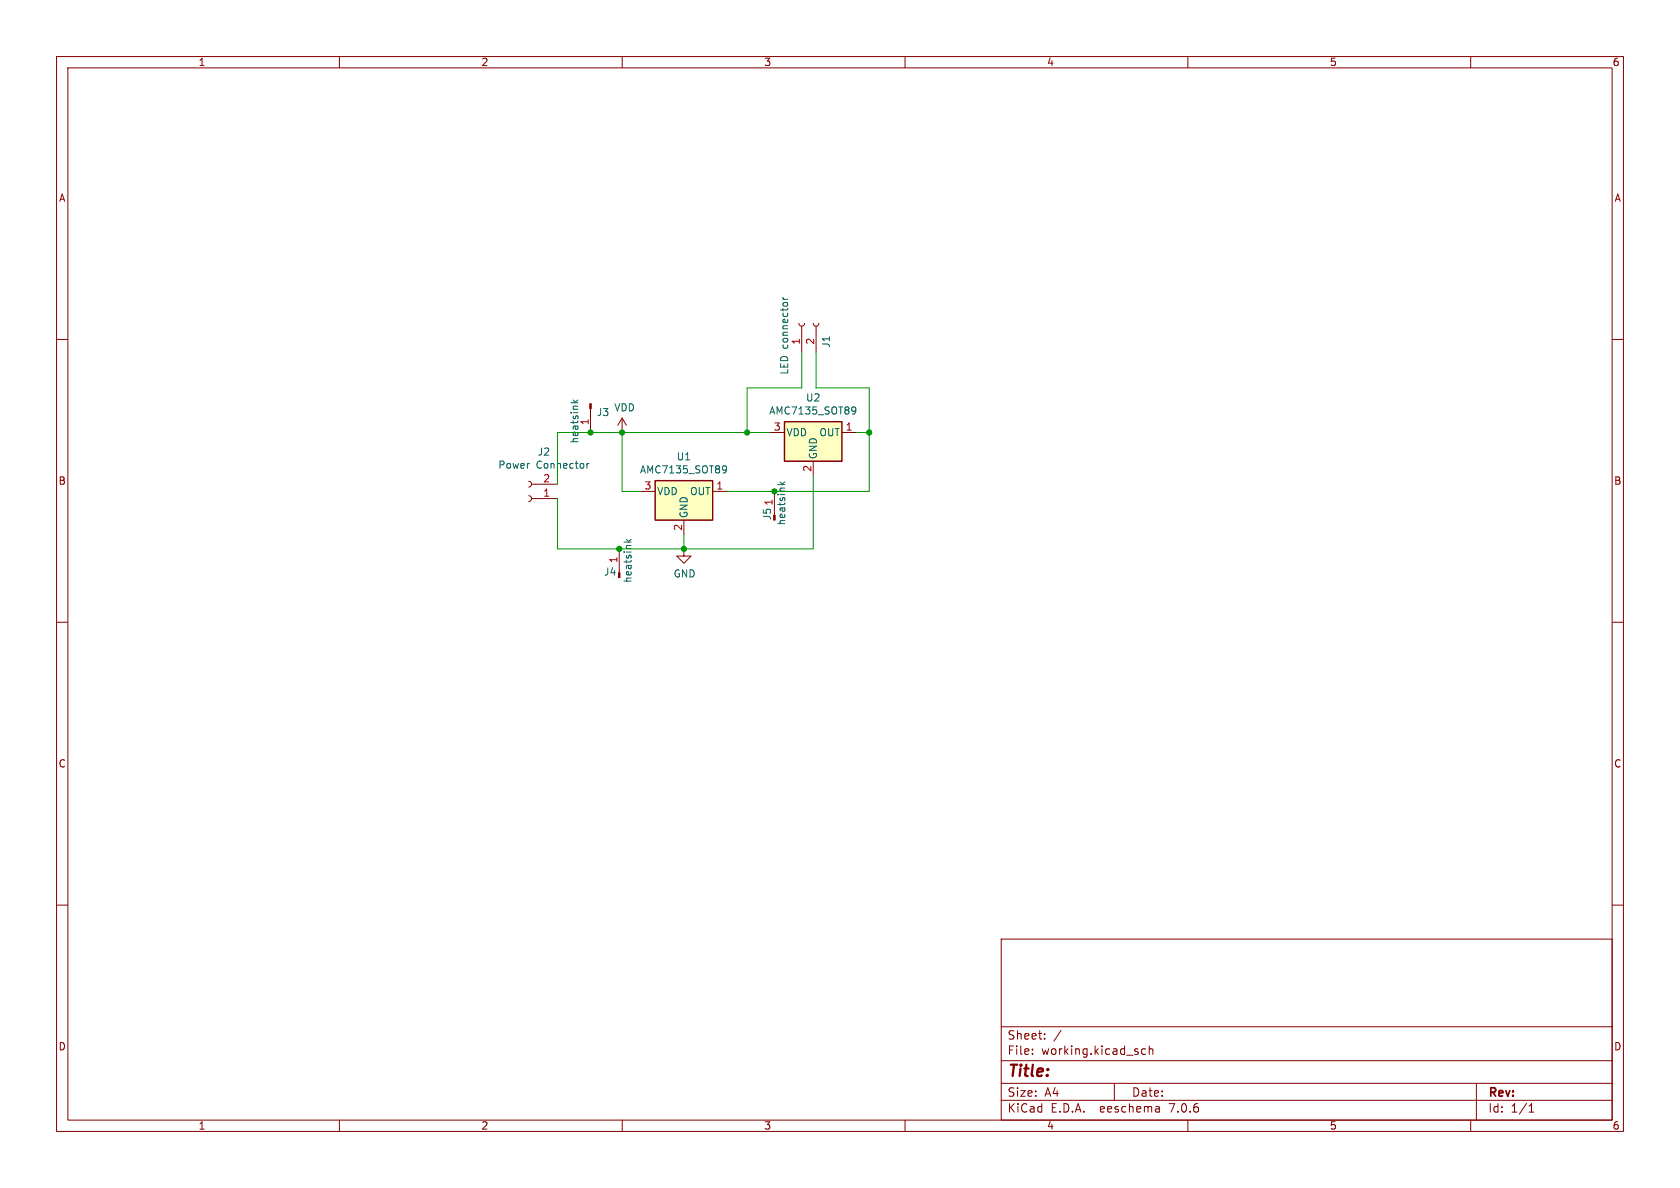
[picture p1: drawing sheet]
(kicad_sch (version 20230121) (generator eeschema)

 (paper "A4")

 (lib_symbols
  (symbol "amc7135_3w_driver-rescue:AMC7135_SOT89-freetronics_schematic" (pin_names (offset 0.254)) (in_bom yes) (on_board yes)
   (property "Reference" "U" (at -3.81 3.175 0) (effects (font (size 1.27 1.27))))
   (property "Value" "freetronics_schematic_AMC7135_SOT89" (at -0.635 3.175 0) (effects (font (size 1.27 1.27)) (justify left)))
   (property "Footprint" "Package_TO_SOT_SMD:SOT-89-3" (at 0 5.08 0) (effects (font (size 1.27 1.27) italic) hide))
   (property "Datasheet" "" (at 0 -1.27 0) (effects (font (size 1.27 1.27)) hide))
   (symbol "AMC7135_SOT89-freetronics_schematic_0_1"
    (rectangle (start -5.08 1.905) (end 5.08 -5.08) (stroke (width 0.254) (type solid)) (fill (type background))))
   (symbol "AMC7135_SOT89-freetronics_schematic_1_1"
    (pin power_out line (at 7.62 0 180) (length 2.54) (name "OUT" (effects (font (size 1.27 1.27)))) (number "1" (effects (font (size 1.27 1.27)))))
    (pin power_in line (at 0 -7.62 90) (length 2.54) (name "GND" (effects (font (size 1.27 1.27)))) (number "2" (effects (font (size 1.27 1.27)))))
    (pin power_in line (at -7.62 0 0) (length 2.54) (name "VDD" (effects (font (size 1.27 1.27)))) (number "3" (effects (font (size 1.27 1.27)))))))
  (symbol "amc7135_3w_driver-rescue:Conn_01x01_Male-Connector" (pin_names (offset 1.016) hide) (in_bom yes) (on_board yes)
   (property "Reference" "J" (at 0 2.54 0) (effects (font (size 1.27 1.27))))
   (property "Value" "Connector_Conn_01x01_Male" (at 0 -2.54 0) (effects (font (size 1.27 1.27))))
   (property "Footprint" "" (at 0 0 0) (effects (font (size 1.27 1.27)) hide))
   (property "Datasheet" "" (at 0 0 0) (effects (font (size 1.27 1.27)) hide))
   (symbol "Conn_01x01_Male-Connector_1_1"
    (polyline (pts (xy 1.27 0) (xy 0.8636 0)) (stroke (width 0.1524) (type solid)) (fill (type none)))
    (rectangle (start 0.8636 0.127) (end 0 -0.127) (stroke (width 0.1524) (type solid)) (fill (type outline)))
    (pin passive line (at 5.08 0 180) (length 3.81) (name "Pin_1" (effects (font (size 1.27 1.27)))) (number "1" (effects (font (size 1.27 1.27)))))))
  (symbol "amc7135_3w_driver-rescue:Conn_01x02_Female-Connector" (pin_names (offset 1.016) hide) (in_bom yes) (on_board yes)
   (property "Reference" "J" (at 0 2.54 0) (effects (font (size 1.27 1.27))))
   (property "Value" "Connector_Conn_01x02_Female" (at 0 -5.08 0) (effects (font (size 1.27 1.27))))
   (property "Footprint" "" (at 0 0 0) (effects (font (size 1.27 1.27)) hide))
   (property "Datasheet" "" (at 0 0 0) (effects (font (size 1.27 1.27)) hide))
   (symbol "Conn_01x02_Female-Connector_1_1"
    (arc (start 0 -2.032) (mid -0.5058 -2.54) (end 0 -3.048) (stroke (width 0.1524) (type solid)) (fill (type none)))
    (polyline (pts (xy -1.27 -2.54) (xy -0.508 -2.54)) (stroke (width 0.1524) (type solid)) (fill (type none)))
    (polyline (pts (xy -1.27 0) (xy -0.508 0)) (stroke (width 0.1524) (type solid)) (fill (type none)))
    (arc (start 0 0.508) (mid -0.5058 0) (end 0 -0.508) (stroke (width 0.1524) (type solid)) (fill (type none)))
    (pin passive line (at -5.08 0 0) (length 3.81) (name "Pin_1" (effects (font (size 1.27 1.27)))) (number "1" (effects (font (size 1.27 1.27)))))
    (pin passive line (at -5.08 -2.54 0) (length 3.81) (name "Pin_2" (effects (font (size 1.27 1.27)))) (number "2" (effects (font (size 1.27 1.27)))))))
  (symbol "power:GND" (power) (pin_names (offset 0)) (in_bom yes) (on_board yes)
   (property "Reference" "#PWR" (at 0 -6.35 0) (effects (font (size 1.27 1.27)) hide))
   (property "Value" "GND" (at 0 -3.81 0) (effects (font (size 1.27 1.27))))
   (property "Footprint" "" (at 0 0 0) (effects (font (size 1.27 1.27)) hide))
   (property "Datasheet" "" (at 0 0 0) (effects (font (size 1.27 1.27)) hide))
   (symbol "GND_0_1"
    (polyline (pts (xy 0 0) (xy 0 -1.27) (xy 1.27 -1.27) (xy 0 -2.54) (xy -1.27 -1.27) (xy 0 -1.27)) (stroke (width 0) (type default)) (fill (type none))))
   (symbol "GND_1_1"
    (pin power_in line (at 0 0 270) (length 0) hide (name "GND" (effects (font (size 1.27 1.27)))) (number "1" (effects (font (size 1.27 1.27)))))))
  (symbol "power:VDD" (power) (pin_names (offset 0)) (in_bom yes) (on_board yes)
   (property "Reference" "#PWR" (at 0 -3.81 0) (effects (font (size 1.27 1.27)) hide))
   (property "Value" "VDD" (at 0 3.81 0) (effects (font (size 1.27 1.27))))
   (property "Footprint" "" (at 0 0 0) (effects (font (size 1.27 1.27)) hide))
   (property "Datasheet" "" (at 0 0 0) (effects (font (size 1.27 1.27)) hide))
   (symbol "VDD_0_1"
    (polyline (pts (xy -0.762 1.27) (xy 0 2.54)) (stroke (width 0) (type default)) (fill (type none)))
    (polyline (pts (xy 0 0) (xy 0 2.54)) (stroke (width 0) (type default)) (fill (type none)))
    (polyline (pts (xy 0 2.54) (xy 0.762 1.27)) (stroke (width 0) (type default)) (fill (type none))))
   (symbol "VDD_1_1"
    (pin power_in line (at 0 0 90) (length 0) hide (name "VDD" (effects (font (size 1.27 1.27)))) (number "1" (effects (font (size 1.27 1.27))))))))

 (junction (at 153.67 76.454) (diameter 0) (color 0 0 0 0))
 (junction (at 104.394 76.454) (diameter 0) (color 0 0 0 0))
 (junction (at 109.474 97.028) (diameter 0) (color 0 0 0 0))
 (junction (at 120.904 97.028) (diameter 0) (color 0 0 0 0))
 (junction (at 132.08 76.454) (diameter 0) (color 0 0 0 0))
 (junction (at 136.906 86.868) (diameter 0) (color 0 0 0 0))
 (junction (at 109.982 76.454) (diameter 0) (color 0 0 0 0))

 (wire (pts (xy 109.982 86.868) (xy 113.284 86.868)) (stroke (width 0) (type default)))
 (wire (pts (xy 153.67 68.58) (xy 153.67 76.454)) (stroke (width 0) (type default)))
 (wire (pts (xy 128.524 86.868) (xy 136.906 86.868)) (stroke (width 0) (type default)))
 (wire (pts (xy 151.384 76.454) (xy 153.67 76.454)) (stroke (width 0) (type default)))
 (wire (pts (xy 143.764 97.028) (xy 120.904 97.028)) (stroke (width 0) (type default)))
 (wire (pts (xy 109.982 76.454) (xy 132.08 76.454)) (stroke (width 0) (type default)))
 (wire (pts (xy 143.764 84.074) (xy 143.764 97.028)) (stroke (width 0) (type default)))
 (wire (pts (xy 141.732 68.58) (xy 132.08 68.58)) (stroke (width 0) (type default)))
 (wire (pts (xy 98.552 97.028) (xy 109.474 97.028)) (stroke (width 0) (type default)))
 (wire (pts (xy 132.08 68.58) (xy 132.08 76.454)) (stroke (width 0) (type default)))
 (wire (pts (xy 109.982 76.454) (xy 109.982 86.868)) (stroke (width 0) (type default)))
 (wire (pts (xy 136.144 76.454) (xy 132.08 76.454)) (stroke (width 0) (type default)))
 (wire (pts (xy 98.552 88.138) (xy 98.552 97.028)) (stroke (width 0) (type default)))
 (wire (pts (xy 120.904 94.488) (xy 120.904 97.028)) (stroke (width 0) (type default)))
 (wire (pts (xy 144.272 68.58) (xy 153.67 68.58)) (stroke (width 0) (type default)))
 (wire (pts (xy 98.552 76.454) (xy 98.552 85.598)) (stroke (width 0) (type default)))
 (wire (pts (xy 109.474 97.028) (xy 120.904 97.028)) (stroke (width 0) (type default)))
 (wire (pts (xy 141.732 62.23) (xy 141.732 68.58)) (stroke (width 0) (type default)))
 (wire (pts (xy 144.272 68.58) (xy 144.272 62.23)) (stroke (width 0) (type default)))
 (wire (pts (xy 104.394 76.454) (xy 98.552 76.454)) (stroke (width 0) (type default)))
 (wire (pts (xy 104.394 76.454) (xy 109.982 76.454)) (stroke (width 0) (type default)))
 (wire (pts (xy 153.67 76.454) (xy 153.67 86.868)) (stroke (width 0) (type default)))
 (wire (pts (xy 136.906 86.868) (xy 153.67 86.868)) (stroke (width 0) (type default)))

 (symbol (lib_id "amc7135_3w_driver-rescue:Conn_01x01_Male-Connector") (at 109.474 102.108 90) (unit 1) (in_bom yes) (on_board yes) (dnp no)
  (property "Reference" "J4" (at 106.68 101.092 90) (effects (font (size 1.27 1.27)) (justify right)))
  (property "Value" "heatsink" (at 110.998 94.996 0) (effects (font (size 1.27 1.27)) (justify right)))
  (property "Footprint" "Connector_Pin:Pin_D1.0mm_L10.0mm_LooseFit" (at 109.474 102.108 0) (effects (font (size 1.27 1.27)) hide))
  (property "Datasheet" "~" (at 109.474 102.108 0) (effects (font (size 1.27 1.27)) hide)) (pin "1"))

 (symbol (lib_id "amc7135_3w_driver-rescue:Conn_01x01_Male-Connector") (at 104.394 71.374 270) (unit 1) (in_bom yes) (on_board yes) (dnp no)
  (property "Reference" "J3" (at 105.41 72.898 90) (effects (font (size 1.27 1.27)) (justify left)))
  (property "Value" "heatsink" (at 101.6 70.358 0) (effects (font (size 1.27 1.27)) (justify left)))
  (property "Footprint" "Connector_Pin:Pin_D1.0mm_L10.0mm_LooseFit" (at 104.394 71.374 0) (effects (font (size 1.27 1.27)) hide))
  (property "Datasheet" "~" (at 104.394 71.374 0) (effects (font (size 1.27 1.27)) hide)) (pin "1"))

 (symbol (lib_id "amc7135_3w_driver-rescue:Conn_01x01_Male-Connector") (at 136.906 91.948 90) (unit 1) (in_bom yes) (on_board yes) (dnp no)
  (property "Reference" "J5" (at 135.636 89.662 0) (effects (font (size 1.27 1.27)) (justify right)))
  (property "Value" "heatsink" (at 138.176 84.836 0) (effects (font (size 1.27 1.27)) (justify right)))
  (property "Footprint" "Connector_Pin:Pin_D1.0mm_L10.0mm_LooseFit" (at 136.906 91.948 0) (effects (font (size 1.27 1.27)) hide))
  (property "Datasheet" "~" (at 136.906 91.948 0) (effects (font (size 1.27 1.27)) hide)) (pin "1"))

 (symbol (lib_id "amc7135_3w_driver-rescue:AMC7135_SOT89-freetronics_schematic") (at 120.904 86.868 0) (unit 1) (in_bom yes) (on_board yes) (dnp no)
  (property "Reference" "U1" (at 120.904 80.7212 0) (effects (font (size 1.27 1.27))))
  (property "Value" "AMC7135_SOT89" (at 120.904 83.0326 0) (effects (font (size 1.27 1.27))))
  (property "Footprint" "freetronics_footprints:SOT89" (at 120.904 81.788 0) (effects (font (size 1.27 1.27) italic) hide))
  (property "Datasheet" "http://www.fairchildsemi.com/ds/LM/LM78L05A.pdf" (at 120.904 88.138 0) (effects (font (size 1.27 1.27)) hide)) (pin "1") (pin "2") (pin "3"))

 (symbol (lib_id "amc7135_3w_driver-rescue:AMC7135_SOT89-freetronics_schematic") (at 143.764 76.454 0) (unit 1) (in_bom yes) (on_board yes) (dnp no)
  (property "Reference" "U2" (at 143.764 70.3072 0) (effects (font (size 1.27 1.27))))
  (property "Value" "AMC7135_SOT89" (at 143.764 72.6186 0) (effects (font (size 1.27 1.27))))
  (property "Footprint" "freetronics_footprints:SOT89" (at 143.764 71.374 0) (effects (font (size 1.27 1.27) italic) hide))
  (property "Datasheet" "http://www.fairchildsemi.com/ds/LM/LM78L05A.pdf" (at 143.764 77.724 0) (effects (font (size 1.27 1.27)) hide)) (pin "1") (pin "2") (pin "3"))

 (symbol (lib_id "power:VDD") (at 109.982 76.454 0) (unit 1) (in_bom yes) (on_board yes) (dnp no)
  (property "Reference" "#PWR0101" (at 109.982 80.264 0) (effects (font (size 1.27 1.27)) hide))
  (property "Value" "VDD" (at 110.4138 72.0598 0) (effects (font (size 1.27 1.27))))
  (property "Footprint" "" (at 109.982 76.454 0) (effects (font (size 1.27 1.27)) hide))
  (property "Datasheet" "" (at 109.982 76.454 0) (effects (font (size 1.27 1.27)) hide)) (pin "1"))

 (symbol (lib_id "power:GND") (at 120.904 97.028 0) (unit 1) (in_bom yes) (on_board yes) (dnp no)
  (property "Reference" "#PWR0102" (at 120.904 103.378 0) (effects (font (size 1.27 1.27)) hide))
  (property "Value" "GND" (at 121.031 101.4222 0) (effects (font (size 1.27 1.27))))
  (property "Footprint" "" (at 120.904 97.028 0) (effects (font (size 1.27 1.27)) hide))
  (property "Datasheet" "" (at 120.904 97.028 0) (effects (font (size 1.27 1.27)) hide)) (pin "1"))

 (symbol (lib_id "amc7135_3w_driver-rescue:Conn_01x02_Female-Connector") (at 141.732 57.15 90) (unit 1) (in_bom yes) (on_board yes) (dnp no)
  (property "Reference" "J1" (at 146.05 59.182 0) (effects (font (size 1.27 1.27)) (justify right)))
  (property "Value" "LED connector" (at 138.684 52.324 0) (effects (font (size 1.27 1.27)) (justify right)))
  (property "Footprint" "Connector_PinHeader_2.54mm:PinHeader_1x02_P2.54mm_Vertical" (at 141.732 57.15 0) (effects (font (size 1.27 1.27)) hide))
  (property "Datasheet" "~" (at 141.732 57.15 0) (effects (font (size 1.27 1.27)) hide)) (pin "1") (pin "2"))

 (symbol (lib_id "amc7135_3w_driver-rescue:Conn_01x02_Female-Connector") (at 93.472 88.138 180) (unit 1) (in_bom yes) (on_board yes) (dnp no)
  (property "Reference" "J2" (at 96.1644 79.883 0) (effects (font (size 1.27 1.27))))
  (property "Value" "Power Connector" (at 96.1644 82.1944 0) (effects (font (size 1.27 1.27))))
  (property "Footprint" "Connector_PinHeader_2.54mm:PinHeader_1x02_P2.54mm_Vertical" (at 93.472 88.138 0) (effects (font (size 1.27 1.27)) hide))
  (property "Datasheet" "~" (at 93.472 88.138 0) (effects (font (size 1.27 1.27)) hide)) (pin "1") (pin "2"))

 (sheet_instances (path "" (page "1"))))
